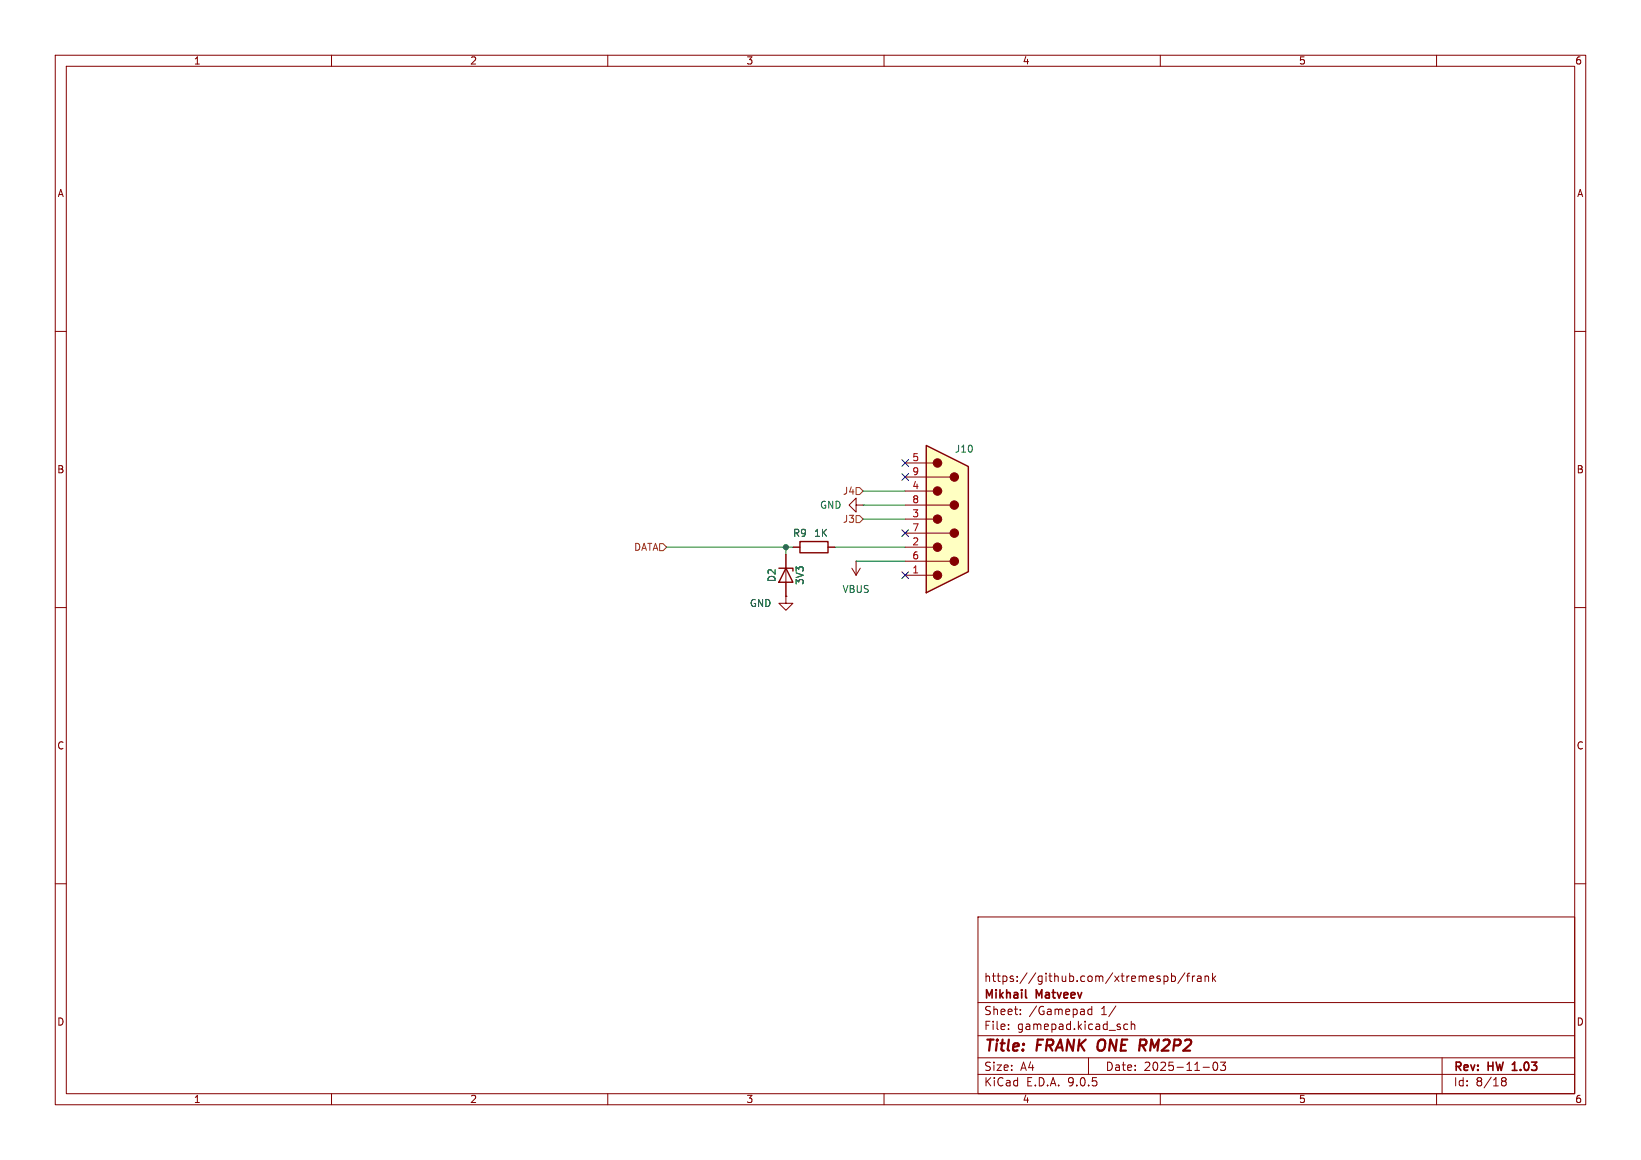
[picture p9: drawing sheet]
<svg xmlns="http://www.w3.org/2000/svg" width="297mm" height="210mm" viewBox="0 0 297 210" stroke-linecap="round" stroke-linejoin="round" font-family="sans-serif">
<g fill="none" stroke="#840000" stroke-width=".18">
<path d="M10 10h277v190h-277zM12 12h273v186h-273zM60 10v2M110 10v2M160 10v2M210 10v2M260 10v2M10 60h2M285 60h2M143.5 99.1h1.3M149.9 99.1h1.2M154.9 91.4v-1.2l-1.2 1.2 1.2 1.3v-1.3h1.3"/>
<path d="M156.2 91.4h.1M10 110h2M142.2 108v1.2h1.3l-1.3 1.3-1.2-1.3h1.2M142.2 108h.1M142.2 100.3v7.7M154.2 102.9l.7 1.2M154.9 101.6h.1M154.9 101.6v2.5M155.7 102.9l-.8 1.2M285 110h2M10 160h2M177 166h108v32h-108z"/>
<path d="M210.7 176.8l.4-.1 .3 .3v.4l-.2 .2h-.5M212 176.8l.5-.1 .2 .3v.4l-.1 .2h-.6M212 176.2v1.5M214.5 176.1l-1.3 2M214.7 176.7h.6M215.3 176.2l-.3 .2v1.3M215.8 176.7v1M216.2 176.7l-.2 .1-.2 .2M216.7 176.8h.6l.1 .9M217.4 177.1h-.5a.29 .29 0 0 0-.2 .3 .29 .29 0 0 0 .2 .3l.5-.1M218.1 176.8l.2-.1 .4 .1v.9M218.1 176.7v1"/>
<path d="M219.5 176.2v1.5M219.6 177.1l.4 .6M220 176.7l-.5 .6M285 160h2M60 198v2M110 198v2M160 198v2M177 194.5h108M177 191.5h108M177 187.5h108M177 181.5h108M182.5 186.3v.1"/>
<path d="M182.5 185.5v.1M184.7 183.6v.1M184.7 182.8v.1M197 191.5v3M197.6 182.2v1.5M197.6 182.8l-.4-.1-.3 .3v.4l.1 .2h.6M202 182.1l-1.3 2M204.1 185.5l-.4-.1-.3 .3v.4l.1 .2h.6M204.7 185.5l.3-.1 .3 .1 .1 .9M204.7 184.9v1.5M210 198v2M217.7 193.2h1.2"/>
<path d="M219.7 192.4l.2-.1a.8 .8 0 0 1 .5 .7 .8 .8 0 0 1-.5 .8l-.2-.1-.2-.5zM220.9 192.3h.9l-.5 .6 .4 .1v.7l-.2 .1h-.4l-.2-.1M260 198v2M261 191.5v6.5M271.7 195.5l.3 .2M271.7 195.4l.3-.3 .5 .1 .1 .3-.3 .2M272 195.7h.3M272 195.7l-.3 .3M272.3 195.7l.3 .3-.1 .5-.5 .1-.3-.3"/>
</g>
<path d="M185.6 180.5l.2 .2M273.7 193.8h.9M273.8 192.6l-.1 .1" fill="none" stroke="#840000" stroke-width=".3"/>
<path d="M206.4 188.2h.8M206.8 189.3l.5 .9M207.2 189.2l-.9 .1" fill="none" stroke="#840000" stroke-width=".4"/>
<path d="M144.8 98h5.1v2.1h-5.1zM141 102.9h2.5v.5M142.2 102.9l1.3 2.5h-2.5z" fill="none" stroke="#840000" stroke-width=".25"/>
<path d="M167.6 80.6l7.7 3.9v19l-7.7 3.8z" fill="#ffffc2"/>
<g fill="none" stroke="#840000" stroke-width=".18">
<path d="M143.5 99.1h1.3M149.9 99.1h1.2M163.8 83.8h5.1M163.8 86.4h8.2M163.8 88.9h5.1M163.8 91.4h8.2M163.8 94h5.1M163.8 96.5h8.2M163.8 99.1h5.1M142.2 108h.1M142.2 100.3v2.6M142.2 105.4v2.6"/>
<path d="M163.8 101.6h8.2M163.8 104.1h5.1"/>
</g>
<path d="M167.6 80.6l7.7 3.9v19l-7.7 3.8z" fill="none" stroke="#840000" stroke-width=".25"/>
<g fill="#840000" stroke="#840000" stroke-width=".18">
<circle cx="169.7" cy="83.8" r=".76"/>
<circle cx="169.7" cy="88.9" r=".76"/>
<circle cx="169.7" cy="94" r=".76"/>
<circle cx="169.7" cy="99.1" r=".76"/>
<circle cx="169.7" cy="104.1" r=".76"/>
<circle cx="172.7" cy="86.4" r=".76"/>
<circle cx="172.7" cy="91.4" r=".76"/>
<circle cx="172.7" cy="96.5" r=".76"/>
<circle cx="172.7" cy="101.6" r=".76"/>
</g>
<path d="M119.4 98.4h.6l.6 .7-.6 .6h-.6zM154.9 88.3h.7l.6 .6-.6 .6h-.7zM154.9 93.3h.7l.6 .7-.6 .6h-.7z" fill="none" stroke="#725600" stroke-width=".18"/>
<path d="M120.6 99.1h22.9M142.2 99.1v1.2M151.1 99.1h12.7M156.2 94h7.6M156.2 88.9h7.6M156.2 91.4h7.6M154.9 101.6h8.9" fill="none" stroke="#009600" stroke-width=".18"/>
<path d="M163.2 95.9l1.2 1.2M163.2 85.8l1.2 1.2M163.2 83.2l1.2 1.2M164.4 95.9l-1.2 1.2M164.4 85.8l-1.2 1.2M164.4 83.2l-1.2 1.2M163.2 103.5l1.2 1.2M164.4 103.5l-1.2 1.2" fill="none" stroke="#000084" stroke-width=".18"/>
<circle cx="142.2" cy="99.1" r=".46" fill="#009600" stroke="#009600" stroke-width=".18"/>
<g font-size="2.8" fill="#840000">
<text x="178" y="190.9">Title:</text>
<text x="187.7" y="190.9">FRANK ONE</text>
<text x="207.8" y="190.9">RM2P2</text>
</g>
<g font-size="2.1" fill="#840000">
<text x="178" y="178">https://github.com/xtremespb/frank</text>
<text x="178" y="184">Sheet:</text>
<text x="178" y="181.2">Mikhail</text>
<text x="186.2" y="184">/Gamepad</text>
<text x="187.6" y="181.2">Matveev</text>
<text x="199.3" y="184">1/</text>
<text x="178" y="186.7">File:</text>
<text x="184.1" y="186.7">gamepad.kicad_sch</text>
<text x="178" y="196.9">KiCad</text>
<text x="178" y="194.1">Size:</text>
<text x="184.7" y="194.1">A4</text>
<text x="185.7" y="196.9">E.D.A.</text>
<text x="193.3" y="196.9">9.0.5</text>
<text x="200" y="194.1">Date:</text>
<text x="207" y="194.1">2025-11-03</text>
<text x="263" y="194.3">Rev:</text>
<text x="263" y="196.9">Id:</text>
<text x="267.1" y="196.9">8/18</text>
<text x="269.4" y="194.3">HW</text>
<text x="274.4" y="194.3">1.03</text>
</g>
<g font-size="1.8" fill="#840000">
<text x="35" y="11.9">1</text>
<text x="85" y="11.9">2</text>
<text x="135" y="11.9">3</text>
<text x="185" y="11.9">4</text>
<text x="235" y="11.9">5</text>
<text x="285" y="11.9">6</text>
<text x="10.3" y="35.9">A</text>
<text x="285.3" y="35.9">A</text>
<text x="10.3" y="85.9">B</text>
<text x="285.3" y="85.9">B</text>
<text x="10.3" y="135.9">C</text>
<text x="285.3" y="135.9">C</text>
<text x="10.3" y="185.9">D</text>
<text x="285.3" y="185.9">D</text>
<text x="35" y="199.9">1</text>
<text x="85" y="199.9">2</text>
<text x="135" y="199.9">3</text>
<text x="185" y="199.9">4</text>
<text x="235" y="199.9">5</text>
<text x="285" y="199.9">6</text>
</g>
<g font-size="1.8" fill="#a90000">
<text x="165" y="83.6">5</text>
<text x="165" y="86.1">9</text>
<text x="165" y="88.6">4</text>
<text x="165" y="91.2">8</text>
<text x="165" y="93.7">3</text>
<text x="165" y="96.3">7</text>
<text x="165" y="98.8">2</text>
<text x="165" y="101.3">6</text>
<text x="165" y="103.9">1</text>
</g>
<g font-size="1.8" fill="#006464">
<text x="172.7" y="82.1">J10</text>
<text x="148.3" y="92.3">GND</text>
<text x="143.4" y="97.4">R9</text>
<text x="147.2" y="97.4">1K</text>
<text x="140.6" y="105.5" transform="rotate(-90 140.6 105.5)">D2</text>
<text x="145.6" y="106" transform="rotate(-90 145.6 106)">3V3</text>
<text x="152.4" y="107.5">VBUS</text>
<text x="135.6" y="110.1">GND</text>
</g>
<g font-size="1.8" fill="#725600">
<text x="152.5" y="89.8">J4</text>
<text x="152.5" y="94.8">J3</text>
<text x="114.7" y="99.9">DATA</text>
</g>
</svg>
